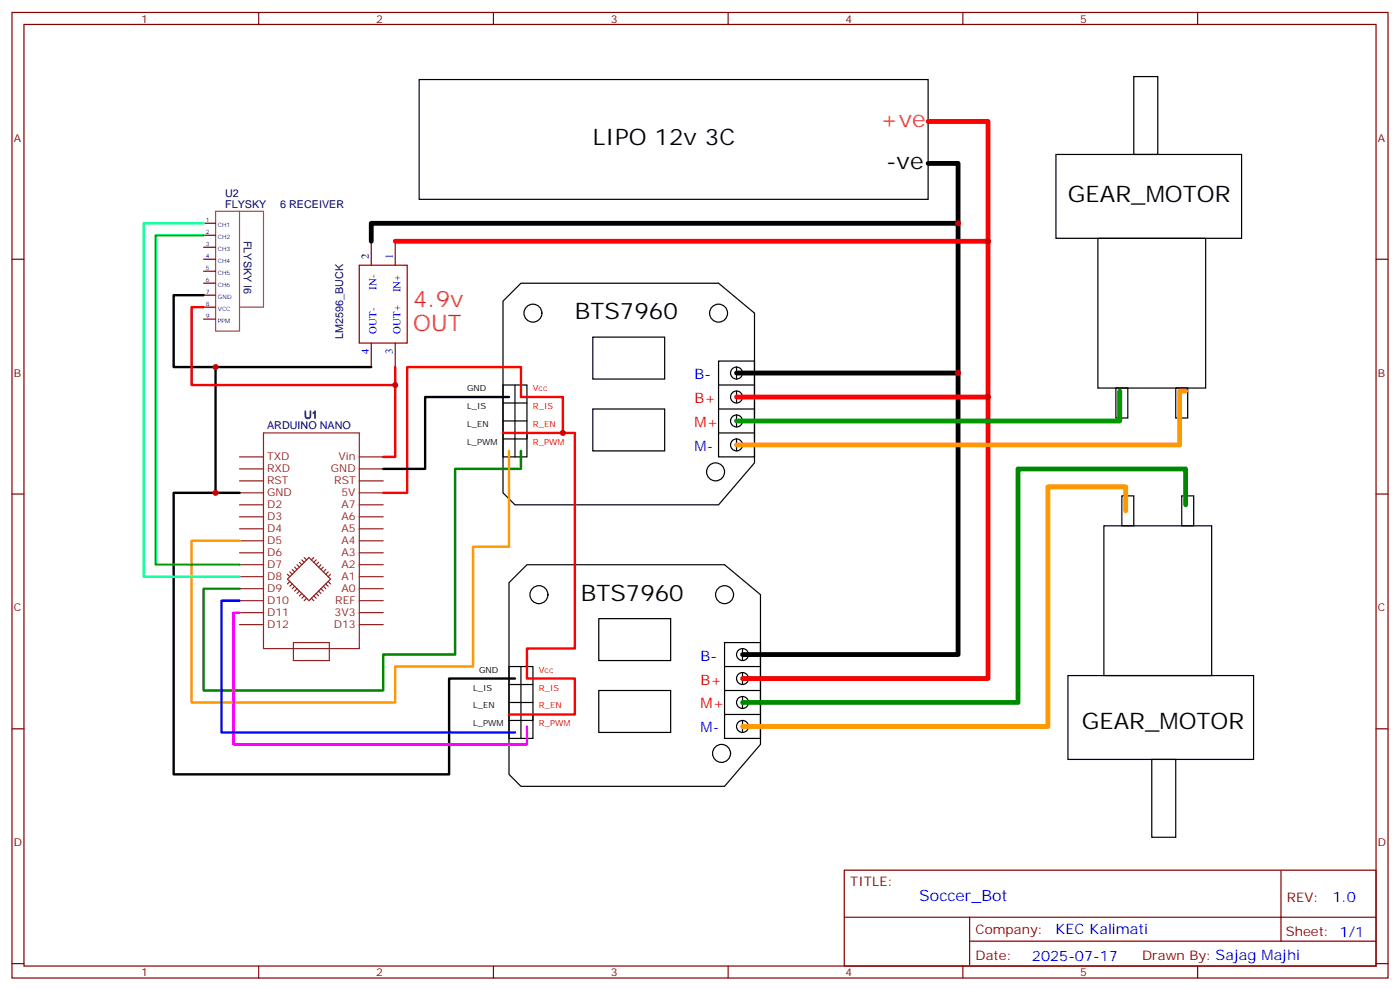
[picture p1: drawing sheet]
<svg xmlns="http://www.w3.org/2000/svg" width="412mm" height="292mm" viewBox="0 0 412 292" stroke-linecap="round" stroke-linejoin="round" font-family="sans-serif">
<g fill="none" stroke="#870000" stroke-width=".35">
<path d="M3.5 3.7h405.4v284.3h-405.4zM7.1 7.2h398.2v277.3h-398.2zM76.2 3.7v3.5M145.3 3.7v3.5M214.5 3.7v3.5M283.6 3.7v3.5M352.8 3.7v3.5M3.5 76.3h3.6M60 76.3h3.5M60 79.9h3.5M60 72.8h3.5M60 69.3h3.5"/>
<path d="M60 65.8h3.5M109.4 71v7.1M116.4 71v7.1M405.3 76.3h3.6M60 83.4h3.5M60 94h3.5M60 86.9h3.5M60 90.5h3.5M109.4 101v7.1M116.4 101v7.1M3.5 145.5h3.6M405.3 145.5h3.6"/>
<path d="M3.5 214.6h3.6M405.3 214.6h3.6M248.7 256.3h156.6v28.2h-156.6zM377.3 256.3v20.9M248.7 270.1h156.5M285.6 277.2h119.6M285.6 270.1v14.1M3.5 283.8h3.6M76.2 284.5v3.5M145.3 284.5v3.5M214.5 284.5v3.5M283.6 284.5v3.5"/>
<path d="M352.8 284.5v3.5M405.3 283.8h3.6"/>
</g>
<g fill="none" stroke="#000" stroke-width=".35">
<path d="M123.5 23.4h149.9v35.3h-149.9zM334 22.6h7v22.9h-7zM311.1 45.5h54.6v24.7h-54.6zM323.4 70.2h31.8v44.1h-31.8zM148.2 88.7l5.3-5.3h58.2l10.5 8.8v44.1l-10.5 12.4h-60l-3.5-3.6zM174.6 99.3h21.2v12.3h-21.2zM148.2 113.4h7v21.1h-7zM148.2 118.7h7M151.7 113.4v21.1M211.7 106.3h10.5v28.2h-10.5zM211.7 113.4h10.5M217 108.1v3.5"/>
<path d="M217 115.1v3.6M328.7 114.3h3.5v8.8h-3.5zM346.3 114.3h3.6v8.8h-3.6zM148.2 124h7M155.2 127.5v1.8h-7M174.6 120.4h21.2v12.4h-21.2zM211.7 127.5h10.5M211.7 120.4h10.5M217 122.2v3.5M217 129.3v3.5M325.2 154.8h31.7v44.1h-31.7zM330.5 146h3.5v8.8h-3.5z"/>
<path d="M348.1 146h3.5v8.8h-3.5zM149.9 171.6l5.3-5.3h58.2l10.6 8.8v44.1l-10.6 12.4h-59.9l-3.6-3.6zM149.9 196.3h7.1v21.2h-7.1zM153.5 196.3v21.2M176.4 182.2h21.2v12.3h-21.2zM213.4 189.2h10.6v28.3h-10.6zM213.4 196.3h10.6M218.7 198v3.6M218.7 191v3.5M314.6 198.9h54.7v24.7h-54.7zM149.9 201.6h7.1M149.9 206.9h7.1"/>
<path d="M157 210.4v1.8h-7.1M176.4 203.3h21.2v12.4h-21.2zM213.4 203.3h10.6M213.4 210.4h10.6M218.7 212.2v3.5M218.7 205.1v3.5M339.3 223.6h7v23h-7z"/>
<circle cx="157" cy="92.2" r="2.65"/>
<circle cx="211.7" cy="92.2" r="2.65"/>
<circle cx="217" cy="109.9" r="1.76"/>
<circle cx="217" cy="116.9" r="1.76"/>
<circle cx="210.8" cy="139" r="2.65"/>
<circle cx="217" cy="131" r="1.76"/>
<circle cx="217" cy="124" r="1.76"/>
<circle cx="158.7" cy="175.1" r="2.65"/>
<circle cx="213.4" cy="175.1" r="2.65"/>
<circle cx="218.7" cy="199.8" r="1.76"/>
<circle cx="218.7" cy="192.8" r="1.76"/>
<circle cx="218.7" cy="213.9" r="1.76"/>
<circle cx="218.7" cy="206.9" r="1.76"/>
<circle cx="212.5" cy="221.9" r="2.65"/>
</g>
<path d="M273.4 48.1h8.8v144.7h-63.5M282.2 65.8h-172.8v5.2M217 109.9h65.2" fill="none" stroke="#000" stroke-width="1.4"/>
<path d="M273.4 35.8h17.6v81.1h-74M116.4 71h174.6M291 116.9v82.9h-72.3" fill="none" stroke="#f00" stroke-width="1.4"/>
<path d="M329.8 115.1v8.9h-112.8" fill="none" stroke="#090" stroke-width="1.4"/>
<path d="M349.2 115.1h-1.7v15.9h-130.5M331.6 150.4v-7h-22.9v70.5h-90" fill="none" stroke="#f90" stroke-width="1.4"/>
<path d="M349.2 148.7v-10.6h-49.3v68.8h-81.2" fill="none" stroke="#008700" stroke-width="1.4"/>
<g fill="none" stroke="#8c2424" stroke-width=".35">
<path d="M70.6 138.1h7M70.6 134.5h7M77.6 127.5h28.2v63.5h-28.2zM105.8 138.1h7.1M105.8 134.5h7.1M70.6 159.2h7M70.6 155.7h7M70.6 152.2h7M70.6 148.7h7M70.6 145.1h7M70.6 141.6h7M105.8 159.2h7.1"/>
<path d="M105.8 155.7h7.1M105.8 152.2h7.1M105.8 148.7h7.1M105.8 145.1h7.1M105.8 141.6h7.1M70.6 176.9h7M70.6 173.4h7M70.6 169.8h7M70.6 166.3h7M70.6 162.8h7M84.7 170.5l6.3-6.3 6.4 6.3-6.4 6.4zM84.7 169.1l.7 .7"/>
<path d="M85.4 168.4l.7 .7M85.4 171.2l-.7 .7M86.1 167.7l.7 .7M86.1 171.9l-.7 .7M86.8 167l.7 .7M86.8 172.6l-.7 .8M87.5 166.3l.7 .7M87.5 173.4l-.7 .7M88.2 165.6l.7 .7M88.2 174.1l-.7 .7M88.9 164.9l.7 .7M88.9 174.8l-.7 .7"/>
<path d="M89.6 175.5l-.7 .7M89.6 164.2l.7 .7M90.3 176.2l-.7 .7M91.7 176.2l.7 .7M92.4 175.5l.7 .7M92.4 164.2l-.7 .7M93.1 174.8l.7 .7M93.1 164.9l-.7 .7M93.8 174.1l.7 .7M93.8 165.6l-.7 .7M94.5 173.4l.7 .7M94.5 166.3l-.7 .7"/>
<path d="M95.2 172.6l.8 .8M95.2 167l-.7 .7M96 171.9l.7 .7M96 167.7l-.8 .7M96.7 171.2l.7 .7M96.7 168.4l-.7 .7M97.4 169.1l-.7 .7M105.8 176.9h7.1M105.8 173.4h7.1M105.8 169.8h7.1M105.8 166.3h7.1M105.8 162.8h7.1"/>
<path d="M70.6 180.4h7M70.6 183.9h7M86.4 189.2h10.6v5.3h-10.6zM105.8 180.4h7.1M105.8 183.9h7.1"/>
</g>
<path d="M60 90.5h-3.6v22.9h60M116.4 108.1v26.4h-3.5M148.2 127.5h17.6v-10.6h-12.3v-8.8h-33.6v37h-7M165.8 127.5h3.5v63.5h-14.1v8.8h14.1v10.6h-19.4" fill="none" stroke="#f00" stroke-width=".71"/>
<path d="M105.8 78.1h14.1v22.9h-14.1z" fill="none" stroke="#a10000" stroke-width=".35"/>
<path d="M60 86.9h-8.8v21.2h12.3M109.4 108.1h-45.9v37h7.1M149.9 116.9h-24.7v21.2h-12.3M63.5 145.1h-12.3v82.9h81.1v-28.2h19.4" fill="none" stroke="#000" stroke-width=".71"/>
<path d="M153.5 132.8v5.3h-19.4v54.7h-21.2v10.5h-52.9v-29.9h10.6" fill="none" stroke="#008700" stroke-width=".71"/>
<path d="M149.9 132.8v28.2h-10.6v35.3h-22.9v10.6h-60v-47.7h14.2" fill="none" stroke="#f90" stroke-width=".71"/>
<path d="M70.6 180.4h-1.8v38.8h86.4v-5.3" fill="none" stroke="#f0f" stroke-width=".71"/>
<path d="M70.6 176.9h-5.3v38.8h86.4" fill="none" stroke="#00f" stroke-width=".71"/>
<path d="M63.5 62.2h14.1v28.3h-7v7h-7.1zM70.6 62.2v28.3" fill="none" stroke="#a64a4a" stroke-width=".35"/>
<path d="M60 65.8h-17.7v104h28.3" fill="none" stroke="#0ff" stroke-width=".71"/>
<path d="M60 69.3h-14.1v97h24.7" fill="none" stroke="#0f0" stroke-width=".71"/>
<g fill="#c00">
<circle cx="282.2" cy="109.9" r=".88"/>
<circle cx="291" cy="116.9" r=".88"/>
<circle cx="282.2" cy="65.8" r=".88"/>
<circle cx="291" cy="71" r=".88"/>
<circle cx="165.8" cy="127.5" r=".88"/>
<circle cx="63.5" cy="145.1" r=".88"/>
<circle cx="63.5" cy="108.1" r=".88"/>
<circle cx="116.4" cy="113.4" r=".88"/>
</g>
<g font-size="6.7" fill="#f33">
<text x="259.3" y="37.5">+ve</text>
<text x="121.7" y="90.5">4.9v</text>
<text x="121.7" y="97.5">OUT</text>
</g>
<g font-size="6.7">
<text x="174.6" y="42.8">LIPO 12v 3C</text>
<text x="261.1" y="49.9">-ve</text>
<text x="314.6" y="59.6">GEAR_MOTOR</text>
<text x="169.3" y="94">BTS7960</text>
<text x="171.1" y="176.9">BTS7960</text>
<text x="318.7" y="214.8">GEAR_MOTOR</text>
</g>
<text font-size="4.6" fill="#00f" x="270.8" y="265.3">Soccer_Bot</text>
<g font-size="4.2" fill="#00f">
<text x="204.6" y="111.6">B-</text>
<text x="204.6" y="132.8">M-</text>
<text x="206.4" y="194.5">B-</text>
<text x="206.4" y="215.7">M-</text>
<text x="392.5" y="265.5">1.0</text>
<text x="310.9" y="275.1">KEC Kalimati</text>
<text x="304" y="282.9">2025-07-17</text>
</g>
<g font-size="4.2" fill="#f00">
<text x="204.6" y="118.7">B+</text>
<text x="204.6" y="125.7">M+</text>
<text x="206.4" y="201.6">B+</text>
<text x="206.4" y="208.6">M+</text>
</g>
<g font-size="3.9" fill="#800">
<text x="250.5" y="260.8">TITLE:</text>
<text x="379.1" y="265.5">REV:</text>
<text x="287.4" y="275">Company:</text>
<text x="378.7" y="275.7">Sheet: 1/1</text>
<text x="287.4" y="282.7">Date:</text>
<text x="336.4" y="282.8">Drawn By: Sajag Majhi</text>
</g>
<g font-size="3.2" fill="#800">
<text x="41.6" y="6.7">1</text>
<text x="110.8" y="6.7">2</text>
<text x="179.9" y="6.7">3</text>
<text x="249.1" y="6.7">4</text>
<text x="318.2" y="6.7">5</text>
<text x="4.1" y="41.8">A</text>
<text x="405.9" y="41.8">A</text>
<text x="4.1" y="110.9">B</text>
<text x="405.9" y="110.9">B</text>
<text x="4.1" y="180.1">C</text>
<text x="405.9" y="180.1">C</text>
<text x="4.1" y="249.2">D</text>
<text x="405.9" y="249.2">D</text>
<text x="41.6" y="287.5">1</text>
<text x="110.8" y="287.5">2</text>
<text x="179.9" y="287.5">3</text>
<text x="249.1" y="287.5">4</text>
<text x="318.2" y="287.5">5</text>
</g>
<g font-size="3.2" fill="#000080">
<text x="66.3" y="58">U2</text>
<text x="66.3" y="61.2">FLYSKY</text>
<text x="82.5" y="61.2">6 RECEIVER</text>
<text x="71.8" y="70.9" transform="rotate(90 71.8 70.9)">FLYSKY I6</text>
<text x="101" y="99.9" transform="rotate(-90 101 99.9)">LM2596_BUCK</text>
<text x="89.6" y="123.2">U1</text>
<text x="78.7" y="126.4">ARDUINO NANO</text>
</g>
<g font-size="3.2" fill="#00f">
<text x="108.7" y="76.3" transform="rotate(-90 108.7 76.3)">2</text>
<text x="115.7" y="76.3" transform="rotate(-90 115.7 76.3)">1</text>
<text x="110.9" y="85.3" transform="rotate(-90 110.9 85.3)">IN-</text>
<text x="118" y="86" transform="rotate(-90 118 86)">IN+</text>
<text x="110.9" y="98.2" transform="rotate(-90 110.9 98.2)">OUT-</text>
<text x="118" y="98.2" transform="rotate(-90 118 98.2)">OUT+</text>
<text x="108.7" y="104.4" transform="rotate(-90 108.7 104.4)">4</text>
<text x="115.7" y="104.4" transform="rotate(-90 115.7 104.4)">3</text>
</g>
<g font-size="3.2" fill="#8d2323">
<text x="78.7" y="135.6">TXD</text>
<text x="99.7" y="135.6">Vin</text>
<text x="78.7" y="142.7">RST</text>
<text x="78.7" y="139.1">RXD</text>
<text x="97.5" y="139.1">GND</text>
<text x="98.4" y="142.7">RST</text>
<text x="78.7" y="149.7">D2</text>
<text x="78.7" y="146.2">GND</text>
<text x="100.6" y="146.2">5V</text>
<text x="100.6" y="149.7">A7</text>
<text x="78.7" y="153.2">D3</text>
<text x="100.6" y="153.2">A6</text>
<text x="78.7" y="160.3">D5</text>
<text x="78.7" y="156.8">D4</text>
<text x="100.6" y="156.8">A5</text>
<text x="100.6" y="160.3">A4</text>
<text x="78.7" y="167.4">D7</text>
<text x="78.7" y="163.8">D6</text>
<text x="100.6" y="163.8">A3</text>
<text x="100.6" y="167.4">A2</text>
<text x="78.7" y="170.9">D8</text>
<text x="100.6" y="170.9">A1</text>
<text x="78.7" y="177.9">D10</text>
<text x="78.7" y="174.4">D9</text>
<text x="98.7" y="177.9">REF</text>
<text x="100.6" y="174.4">A0</text>
<text x="78.7" y="181.5">D11</text>
<text x="78.7" y="185">D12</text>
<text x="98.3" y="185">D13</text>
<text x="98.6" y="181.5">3V3</text>
</g>
<g font-size="2.5">
<text x="137.6" y="115.1">GND</text>
<text x="137.6" y="125.7">L_EN</text>
<text x="137.6" y="120.4">L_IS</text>
<text x="137.6" y="131">L_PWM</text>
<text x="139.3" y="203.3">L_IS</text>
<text x="141.1" y="198">GND</text>
<text x="139.3" y="208.6">L_EN</text>
<text x="139.3" y="213.9">L_PWM</text>
</g>
<g font-size="2.5" fill="#f00">
<text x="157" y="115.1">Vcc</text>
<text x="157" y="120.4">R_IS</text>
<text x="157" y="125.7">R_EN</text>
<text x="157" y="131">R_PWM</text>
<text x="158.7" y="203.3">R_IS</text>
<text x="158.7" y="198">Vcc</text>
<text x="158.7" y="208.6">R_EN</text>
<text x="158.7" y="213.9">R_PWM</text>
</g>
<g font-size="1.8" fill="#00f">
<text x="60.6" y="65.4">1</text>
<text x="60.6" y="68.9">2</text>
<text x="64.2" y="70.3">CH2</text>
<text x="64.2" y="66.8">CH1</text>
<text x="60.6" y="76">4</text>
<text x="60.6" y="72.5">3</text>
<text x="64.2" y="77.4">CH4</text>
<text x="64.2" y="73.9">CH3</text>
<text x="60.6" y="83">6</text>
<text x="60.6" y="79.5">5</text>
<text x="64.2" y="80.9">CH5</text>
<text x="60.6" y="86.6">7</text>
<text x="64.2" y="84.5">CH6</text>
<text x="64.2" y="88">GND</text>
<text x="60.6" y="93.6">9</text>
<text x="60.6" y="90.1">8</text>
<text x="64.2" y="95">PPM</text>
<text x="64.2" y="91.5">VCC</text>
</g>
</svg>
